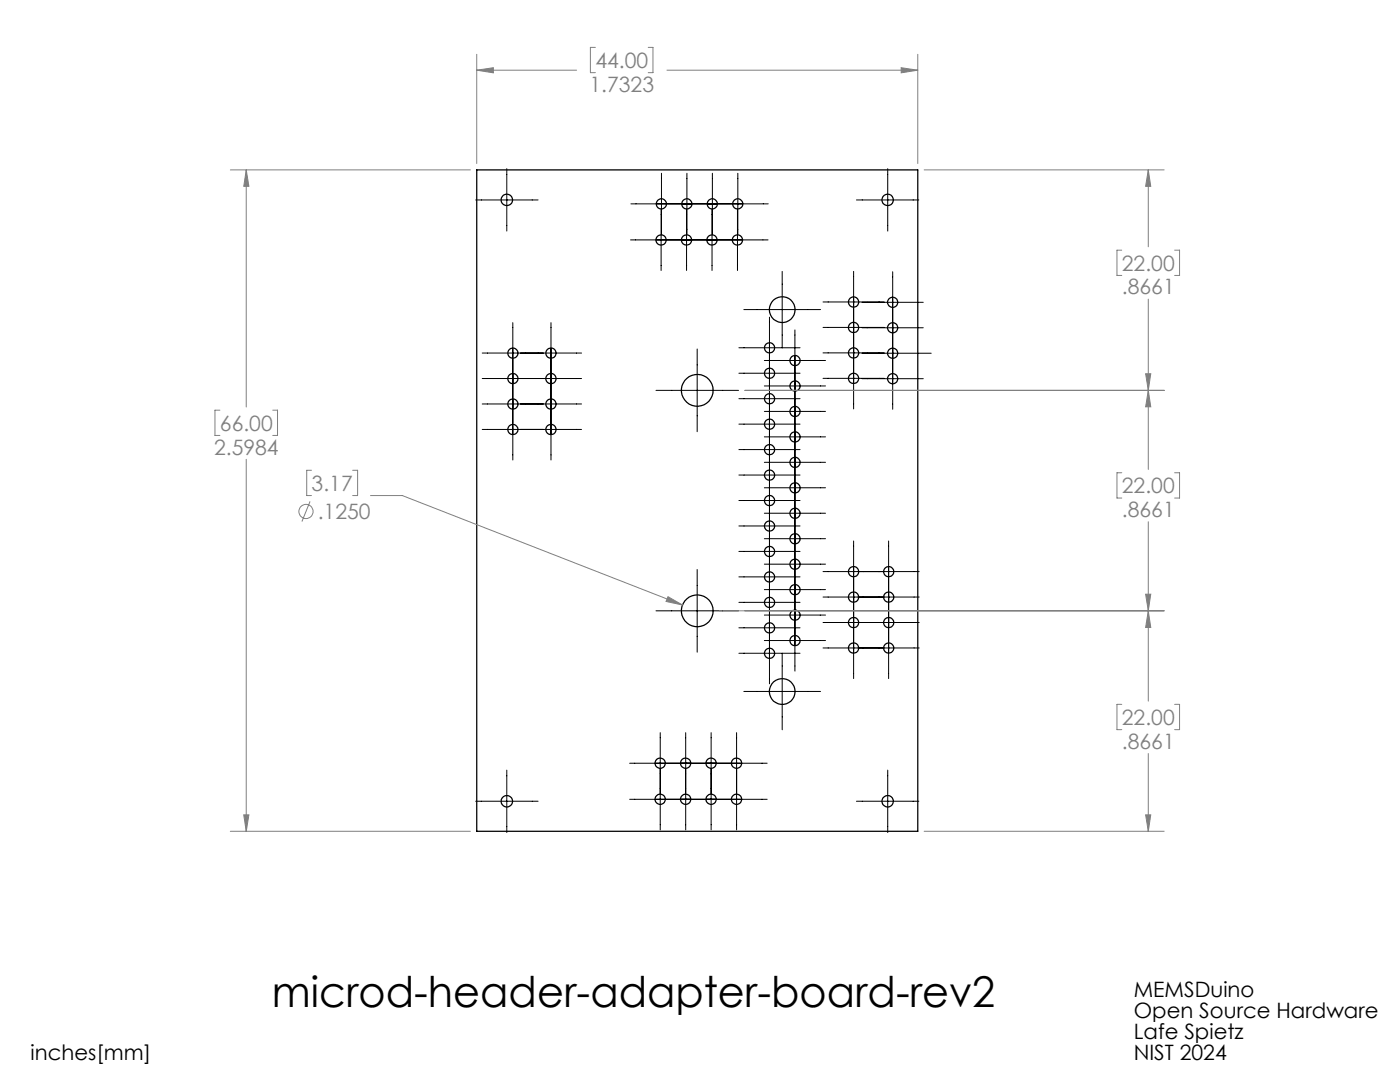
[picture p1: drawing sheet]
<svg xmlns="http://www.w3.org/2000/svg" width="279mm" height="216mm" viewBox="0 0 279 216" stroke-linecap="round" stroke-linejoin="round" font-family="sans-serif">
<g fill="none" stroke="#000" stroke-width=".25">
<path d="M95.1 33.9h88.1v132h-88.1z"/>
<circle cx="101.2" cy="39.9" r="1.15"/>
<circle cx="177.2" cy="39.9" r="1.14"/>
<circle cx="131.9" cy="47.9" r="1.03"/>
<circle cx="132" cy="40.7" r="1.02"/>
<circle cx="137" cy="47.9" r="1.03"/>
<circle cx="137.1" cy="40.7" r="1.02"/>
<circle cx="142.1" cy="47.9" r="1.03"/>
<circle cx="142.1" cy="40.7" r="1.02"/>
<circle cx="147.2" cy="47.9" r="1.03"/>
<circle cx="147.2" cy="40.7" r="1.02"/>
<circle cx="102.3" cy="75.5" r="1.02"/>
<circle cx="102.3" cy="70.5" r="1.02"/>
<circle cx="110" cy="75.6" r="1.03"/>
<circle cx="110" cy="70.5" r="1.03"/>
<circle cx="139.1" cy="77.9" r="3.2"/>
<circle cx="153.6" cy="74.5" r="1.02"/>
<circle cx="153.6" cy="69.4" r="1.02"/>
<circle cx="153.6" cy="79.6" r="1.02"/>
<circle cx="156.1" cy="61.8" r="2.56"/>
<circle cx="158.7" cy="77" r="1.02"/>
<circle cx="158.7" cy="72" r="1.02"/>
<circle cx="170.4" cy="70.4" r="1.03"/>
<circle cx="170.4" cy="65.4" r="1.03"/>
<circle cx="170.4" cy="60.3" r="1.03"/>
<circle cx="170.4" cy="75.5" r="1.03"/>
<circle cx="178.2" cy="70.5" r="1.02"/>
<circle cx="178.2" cy="75.6" r="1.02"/>
<circle cx="178.2" cy="65.4" r="1.02"/>
<circle cx="178.2" cy="60.3" r="1.02"/>
<circle cx="102.3" cy="80.6" r="1.02"/>
<circle cx="102.3" cy="85.7" r="1.02"/>
<circle cx="110" cy="80.6" r="1.03"/>
<circle cx="110" cy="85.7" r="1.03"/>
<circle cx="153.6" cy="94.8" r="1.02"/>
<circle cx="153.6" cy="89.7" r="1.02"/>
<circle cx="153.6" cy="99.9" r="1.02"/>
<circle cx="153.6" cy="84.7" r="1.02"/>
<circle cx="158.7" cy="92.3" r="1.02"/>
<circle cx="158.7" cy="82.1" r="1.02"/>
<circle cx="158.7" cy="87.2" r="1.02"/>
<circle cx="158.7" cy="97.4" r="1.02"/>
<circle cx="153.6" cy="105" r="1.02"/>
<circle cx="153.6" cy="115.1" r="1.02"/>
<circle cx="153.6" cy="110.1" r="1.02"/>
<circle cx="158.7" cy="117.7" r="1.02"/>
<circle cx="158.7" cy="102.4" r="1.02"/>
<circle cx="158.7" cy="107.5" r="1.02"/>
<circle cx="158.7" cy="112.6" r="1.02"/>
<circle cx="170.4" cy="114.1" r="1.03"/>
<circle cx="170.4" cy="119.2" r="1.03"/>
<circle cx="177.3" cy="114.1" r="1.02"/>
<circle cx="177.3" cy="119.2" r="1.02"/>
<circle cx="139.1" cy="121.9" r="3.2"/>
<circle cx="153.6" cy="120.2" r="1.02"/>
<circle cx="153.6" cy="130.4" r="1.02"/>
<circle cx="153.6" cy="125.3" r="1.02"/>
<circle cx="156.1" cy="138" r="2.56"/>
<circle cx="158.7" cy="122.8" r="1.02"/>
<circle cx="158.7" cy="127.8" r="1.02"/>
<circle cx="170.4" cy="129.3" r="1.03"/>
<circle cx="170.4" cy="124.2" r="1.03"/>
<circle cx="177.3" cy="129.3" r="1.02"/>
<circle cx="177.3" cy="124.2" r="1.02"/>
<circle cx="101.2" cy="159.9" r="1.15"/>
<circle cx="131.8" cy="159.5" r="1.03"/>
<circle cx="131.8" cy="152.3" r="1.03"/>
<circle cx="136.8" cy="159.5" r="1.03"/>
<circle cx="136.8" cy="152.3" r="1.03"/>
<circle cx="141.9" cy="159.5" r="1.03"/>
<circle cx="141.9" cy="152.3" r="1.03"/>
<circle cx="147" cy="159.5" r="1.03"/>
<circle cx="147" cy="152.3" r="1.03"/>
<circle cx="177.2" cy="159.9" r="1.14"/>
</g>
<g fill="none" stroke="#808080" stroke-width=".2">
<path d="M95.1 14l3.4-.5v1zM95.1 10.8v21.8M95.1 14h20M118.8 9.5h-1v5h1M129.4 9.5h.9v5h-.9M133.1 14h50.1M179.8 13.5l3.4 .5-3.4 .5zM183.2 10.8v21.8M46 33.9h47.9M49.1 33.9v47.3M49.1 33.9l.6 3.3h-1.1zM184.4 33.9h47.9"/>
<path d="M229.2 33.9l.5 3.3h-1.1zM229.2 33.9v15.3M223.9 49.9h-1v5.1h1M229.2 59.7v34M234.4 49.9h1v5.1h-1M148.7 77.9h83.6M228.6 74.6h1.1l-.5 3.3zM229.2 77.9l.5 3.3h-1.1zM43.9 81.8h-1v5.1h1M49.1 91.7v74.2M54.4 81.8h1v5.1h-1M62.2 93.8h-1v5.1h1"/>
<path d="M70.4 93.8h1v5.1h-1M73.9 98.9h6.4l55.9 21.8M223.9 94.3h-1v5.1h1M234.4 94.3h1v5.1h-1M61.9 100l-1.6 4.1M133.3 119.1l2.9 1.6-3.3-.7zM228.6 118.6h1.1l-.5 3.3zM229.2 104.1v35.8M143.6 121.9h88.7M229.2 121.9l.5 3.3h-1.1zM223.9 140.5h-1v5.1h1M229.2 150.4v15.5"/>
<path d="M234.4 140.5h1v5.1h-1M46 165.9h47.9M48.6 162.6h1.1l-.6 3.3zM184.4 165.9h47.9M228.6 162.6h1.1l-.5 3.3z"/>
<circle cx="61.1" cy="102.1" r="1.41"/>
</g>
<g fill="none" stroke="#000" stroke-width=".2">
<path d="M94.9 39.9h12.5M101.1 33.7v12.4M132 34.6v12.2M137.1 34.6v12.2M142.2 34.6v12.2M147.2 34.6v12.2M170.9 39.9h12.5M177.2 33.7v12.4M125.8 47.9h27.5M125.9 40.7h27.4M131.9 41.8v12.2M137 41.8v12.2"/>
<path d="M142.1 41.8v12.2M147.2 41.8v12.2M156.1 54.2v15.2M170.4 54.2v27.4M178.2 54.2v27.5M96.2 70.4h19.9M96.2 75.5h19.9M102.3 64.4v27.4M110 64.4v27.4M130.9 77.9h16.5M139.1 69.6v16.5M147.5 69.4h12.2"/>
<path d="M147.5 79.6h12.2M147.5 74.5h12.2M148.4 61.8h15.4M152.5 71.9h12.2M152.5 77h12.2M153.6 63.3v73.2M158.6 65.8v68.1M164.3 60.3h12.2M164.3 65.3h12.2M164.3 70.4h12.2M164.3 75.5h12.2M172 60.3h12.3"/>
<path d="M172 65.4h12.3M172 70.5h13.8M172 75.6h12.3M96.2 80.6h19.9M96.2 85.7h19.9M147.5 84.6h12.2M147.5 94.8h12.2M147.5 89.7h12.2M147.5 99.9h12.2M152.5 82.1h12.2M152.5 87.2h12.2M152.5 92.3h12.2"/>
<path d="M152.5 97.3h12.2M139.1 113.6v16.5M147.5 110h12.2M147.5 105h12.2M147.5 115.1h12.2M152.5 112.6h12.2M152.5 107.5h12.2M152.5 117.7h12.2M152.5 102.4h12.2M164.3 119.1h19.1M164.3 114.1h19.1M170.4 107.9v27.5"/>
<path d="M177.3 107.9v27.5M130.9 121.9h16.5M147.5 125.3h12.2M147.5 120.2h12.2M147.5 130.4h12.2M148.4 138h15.4M152.5 122.7h12.2M152.5 127.8h12.2M156.1 130.4v15.2M164.3 124.2h19.1M164.3 129.3h19.1M94.9 159.9h12.5"/>
<path d="M101.1 153.7v12.4M125.7 152.3h27.4M125.7 159.5h27.4M131.8 146.2v19.4M136.8 146.2v19.4M141.9 146.2v19.4M147 146.2v19.4M170.9 159.9h12.5M177.2 153.7v12.4"/>
</g>
<path d="M48.6 162.6h1.1l-.6 3.3zM49.1 33.9l.6 3.3h-1.1zM95.1 14l3.4-.5v1zM179.8 13.5l3.4 .5-3.4 .5zM229.2 77.9l.5 3.3h-1.1zM228.6 118.6h1.1l-.5 3.3zM229.2 121.9l.5 3.3h-1.1zM228.6 162.6h1.1l-.5 3.3zM229.2 33.9l.5 3.3h-1.1zM228.6 74.6h1.1l-.5 3.3zM133.3 119.1l-.4 .9 3.3 .7z" fill="#808080"/>
<text font-size="8.5" x="54.3" y="200.9">microd-header-adapter-board-rev2</text>
<g font-size="4.2" fill="#808080">
<text x="118.8" y="13.5">44.00</text>
<text x="117.6" y="18.3">1.7323</text>
<text x="223.9" y="54">22.00</text>
<text x="223.9" y="58.8">.8661</text>
<text x="43.9" y="85.9">66.00</text>
<text x="42.7" y="90.7">2.5984</text>
<text x="62.2" y="98">3.17</text>
<text x="223.9" y="98.4">22.00</text>
<text x="63.4" y="103.6">.1250</text>
<text x="223.9" y="103.2">.8661</text>
<text x="223.9" y="144.7">22.00</text>
<text x="223.9" y="149.4">.8661</text>
</g>
<g font-size="4.2">
<text x="226.3" y="199">MEMSDuino</text>
<text x="226.3" y="203.2">Open Source Hardware</text>
<text x="226.3" y="207.4">Lafe Spietz</text>
<text x="6.1" y="211.6">inches[mm]</text>
<text x="226.3" y="211.5">NIST 2024</text>
</g>
</svg>
